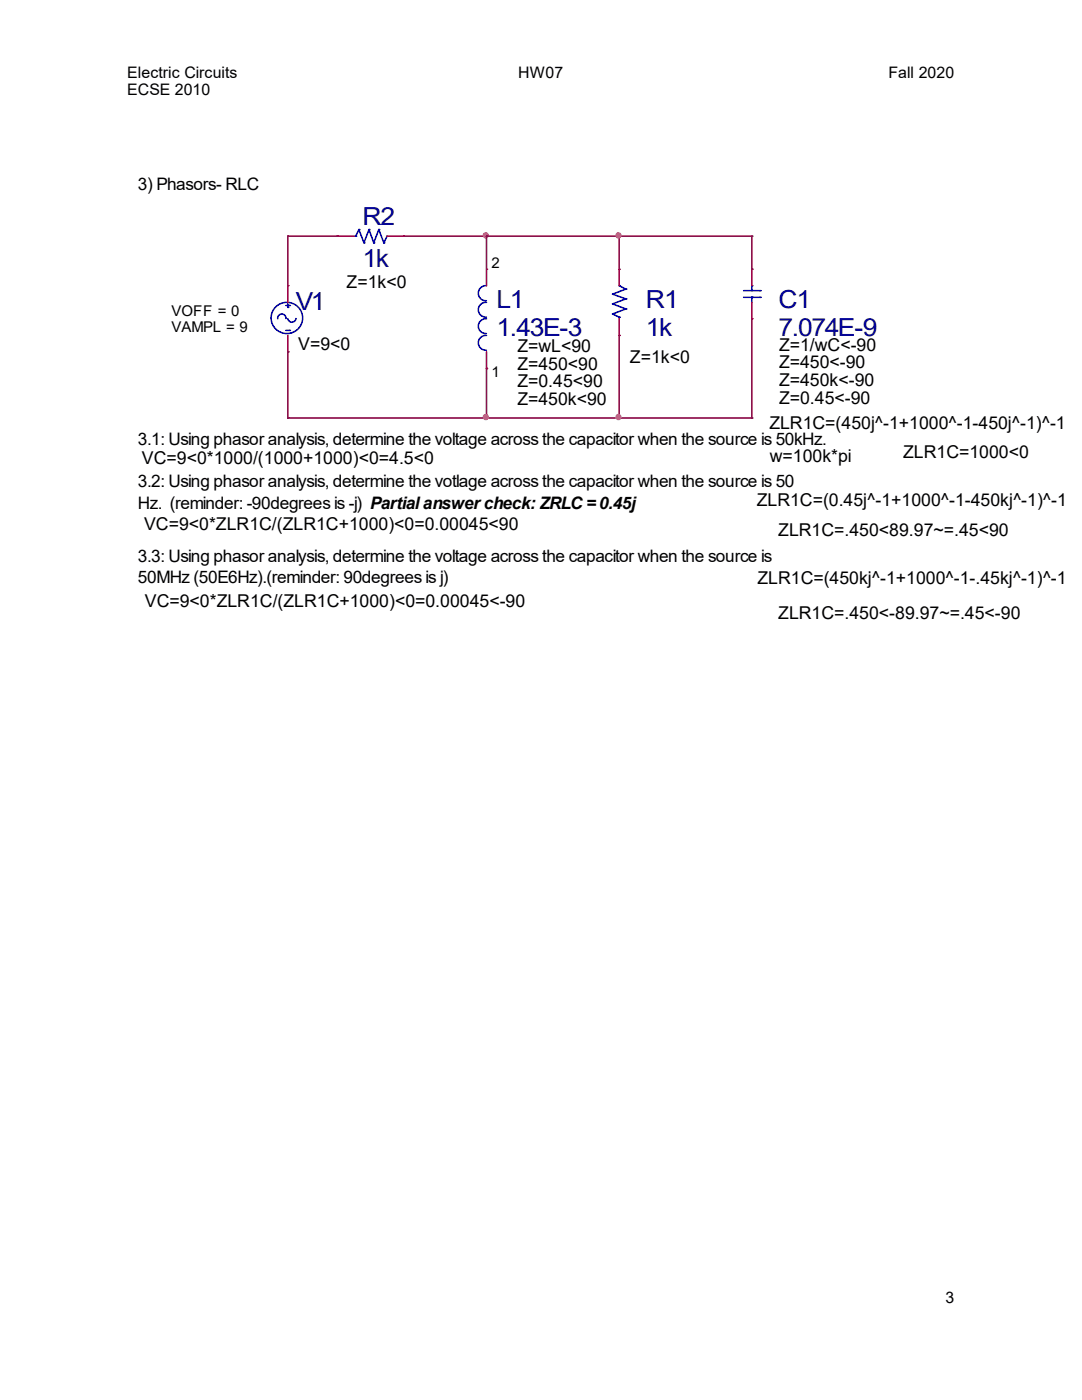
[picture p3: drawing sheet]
<svg xmlns="http://www.w3.org/2000/svg" width="216mm" height="279mm" viewBox="0 0 216 279" stroke-linecap="round" stroke-linejoin="round" font-family="sans-serif">
<path d="M122.2 62.7l1.4 .6" fill="none" stroke="#00f" stroke-width=".32"/>
<circle cx="122.2" cy="62.7" r=".16" fill="#00f"/>
<path d="M124.9 61.7l-2.7 1" fill="none" stroke="#00f" stroke-width=".32"/>
<circle cx="124.9" cy="61.7" r=".16" fill="#00f"/>
<path d="M122.2 60.7l2.7 1" fill="none" stroke="#00f" stroke-width=".32"/>
<circle cx="122.2" cy="60.7" r=".16" fill="#00f"/>
<path d="M124.9 59.7l-2.7 1" fill="none" stroke="#00f" stroke-width=".32"/>
<circle cx="124.9" cy="59.7" r=".16" fill="#00f"/>
<path d="M122.2 58.7l2.7 1" fill="none" stroke="#00f" stroke-width=".32"/>
<circle cx="122.2" cy="58.7" r=".16" fill="#00f"/>
<path d="M124.9 57.7l-2.7 1" fill="none" stroke="#00f" stroke-width=".32"/>
<circle cx="124.9" cy="57.7" r=".16" fill="#00f"/>
<path d="M123.6 57l1.3 .7" fill="none" stroke="#00f" stroke-width=".32"/>
<circle cx="123.6" cy="57" r=".16" fill="#00f"/>
<path d="M123.6 63.3v.3" fill="none" stroke="#00f" stroke-width=".32"/>
<circle cx="123.6" cy="63.3" r=".16" fill="#00f"/>
<path d="M123.6 53.7v3.3" fill="none" stroke="#f00" stroke-width=".32"/>
<circle cx="123.6" cy="53.7" r=".16" fill="#f00"/>
<path d="M123.6 63.6v3.3" fill="none" stroke="#f00" stroke-width=".32"/>
<circle cx="123.6" cy="66.9" r=".16" fill="#f00"/>
<path d="M148.4 59.3h3.3" fill="none" stroke="#00f" stroke-width=".32"/>
<circle cx="151.7" cy="59.3" r=".16" fill="#00f"/>
<path d="M148.4 58h3.3" fill="none" stroke="#00f" stroke-width=".32"/>
<circle cx="151.7" cy="58" r=".16" fill="#00f"/>
<path d="M150 57v1" fill="none" stroke="#00f" stroke-width=".32"/>
<circle cx="150" cy="57" r=".16" fill="#00f"/>
<path d="M150 59.3v1" fill="none" stroke="#00f" stroke-width=".32"/>
<circle cx="150" cy="59.3" r=".16" fill="#00f"/>
<path d="M150 60.3v3.3" fill="none" stroke="#f00" stroke-width=".32"/>
<circle cx="150" cy="63.6" r=".16" fill="#f00"/>
<path d="M150 53.7v3.3" fill="none" stroke="#f00" stroke-width=".32"/>
<circle cx="150" cy="53.7" r=".16" fill="#f00"/>
<path d="M97.1 57a1.5 1.5 0 0 0-1.7 1.5 1.5 1.5 0 0 0 1.7 1.5M97.1 63.6a1.48 1.48 0 0 0-1.7 1.5 1.48 1.48 0 0 0 1.7 1.5M97.1 60.3a1.48 1.48 0 0 0-1.7 1.5 1.48 1.48 0 0 0 1.7 1.5M97.1 66.9a1.48 1.48 0 0 0-1.7 1.5 1.48 1.48 0 0 0 1.7 1.5" fill="none" stroke="#00f" stroke-width=".32"/>
<path d="M97.1 70.2v3.3" fill="none" stroke="#f00" stroke-width=".32"/>
<circle cx="97.1" cy="73.5" r=".16" fill="#f00"/>
<path d="M97.1 53.7v3.3" fill="none" stroke="#f00" stroke-width=".32"/>
<circle cx="97.1" cy="53.7" r=".16" fill="#f00"/>
<path d="M71.6 45.8l-.6 1.3" fill="none" stroke="#00f" stroke-width=".32"/>
<circle cx="71.6" cy="45.8" r=".16" fill="#00f"/>
<path d="M71.6 45.8l1 2.7" fill="none" stroke="#00f" stroke-width=".32"/>
<circle cx="72.6" cy="48.5" r=".16" fill="#00f"/>
<path d="M73.6 45.8l-1 2.7" fill="none" stroke="#00f" stroke-width=".32"/>
<circle cx="73.6" cy="45.8" r=".16" fill="#00f"/>
<path d="M73.6 45.8l1 2.7" fill="none" stroke="#00f" stroke-width=".32"/>
<circle cx="74.6" cy="48.5" r=".16" fill="#00f"/>
<path d="M75.6 45.8l-1 2.7" fill="none" stroke="#00f" stroke-width=".32"/>
<circle cx="75.6" cy="45.8" r=".16" fill="#00f"/>
<path d="M75.6 45.8l1 2.7" fill="none" stroke="#00f" stroke-width=".32"/>
<circle cx="76.6" cy="48.5" r=".16" fill="#00f"/>
<path d="M77.2 47.1l-.6 1.4" fill="none" stroke="#00f" stroke-width=".32"/>
<circle cx="77.2" cy="47.1" r=".16" fill="#00f"/>
<path d="M70.6 47.1h.4" fill="none" stroke="#00f" stroke-width=".32"/>
<circle cx="71" cy="47.1" r=".16" fill="#00f"/>
<path d="M77.2 47.1h3.4" fill="none" stroke="#f00" stroke-width=".32"/>
<circle cx="80.6" cy="47.1" r=".16" fill="#f00"/>
<path d="M67.3 47.1h3.3" fill="none" stroke="#f00" stroke-width=".32"/>
<circle cx="67.3" cy="47.1" r=".16" fill="#f00"/>
<g fill="none" stroke="#00f" stroke-width=".32">
<path d="M57.1 63.6a.82 .82 0 0 0-.9-.9 .82 .82 0 0 0-.8 .9M57.1 65.9h.6M59.1 63.6a.82 .82 0 0 1-.8 .7 .82 .82 0 0 1-.9-.7"/>
<circle cx="57.3" cy="63.5" r="3.1"/>
</g>
<circle cx="57.7" cy="65.9" r=".16" fill="#00f"/>
<path d="M57.4 60.7v.6" fill="none" stroke="#00f" stroke-width=".32"/>
<circle cx="57.4" cy="61.3" r=".16" fill="#00f"/>
<path d="M57.1 61h.6" fill="none" stroke="#00f" stroke-width=".32"/>
<circle cx="57.7" cy="61" r=".16" fill="#00f"/>
<path d="M57.4 57v3.3" fill="none" stroke="#f00" stroke-width=".32"/>
<circle cx="57.4" cy="57" r=".16" fill="#f00"/>
<path d="M57.4 66.9v3.3" fill="none" stroke="#f00" stroke-width=".32"/>
<circle cx="57.4" cy="70.2" r=".16" fill="#f00"/>
<path d="M150 47.1v6.6" fill="none" stroke="#800040" stroke-width=".32"/>
<circle cx="150" cy="53.7" r=".16" fill="#800040"/>
<path d="M80.6 47.1h16.5" fill="none" stroke="#800040" stroke-width=".32"/>
<circle cx="97.1" cy="47.1" r=".16" fill="#800040"/>
<circle cx="96.9" cy="47" r=".49" fill="#f0f" stroke="#f0f" stroke-width=".32"/>
<path d="M57.4 47.1h9.9" fill="none" stroke="#800040" stroke-width=".32"/>
<circle cx="67.3" cy="47.1" r=".16" fill="#800040"/>
<path d="M57.4 47.1v9.9" fill="none" stroke="#800040" stroke-width=".32"/>
<circle cx="57.4" cy="47.1" r=".16" fill="#800040"/>
<path d="M97.1 73.5v9.9" fill="none" stroke="#800040" stroke-width=".32"/>
<circle cx="97.1" cy="83.4" r=".16" fill="#800040"/>
<path d="M57.4 70.2v13.2" fill="none" stroke="#800040" stroke-width=".32"/>
<circle cx="57.4" cy="70.2" r=".16" fill="#800040"/>
<path d="M123.6 83.4h26.4" fill="none" stroke="#800040" stroke-width=".32"/>
<circle cx="123.6" cy="83.4" r=".16" fill="#800040"/>
<path d="M150 63.6v19.8" fill="none" stroke="#800040" stroke-width=".32"/>
<circle cx="150" cy="83.4" r=".16" fill="#800040"/>
<path d="M97.1 47.1v6.6" fill="none" stroke="#800040" stroke-width=".32"/>
<circle cx="97.1" cy="47.1" r=".16" fill="#800040"/>
<path d="M57.4 83.4h39.7" fill="none" stroke="#800040" stroke-width=".32"/>
<circle cx="57.4" cy="83.4" r=".16" fill="#800040"/>
<path d="M123.6 47.1h26.4" fill="none" stroke="#800040" stroke-width=".32"/>
<circle cx="150" cy="47.1" r=".16" fill="#800040"/>
<path d="M123.6 47.1v6.6" fill="none" stroke="#800040" stroke-width=".32"/>
<circle cx="123.6" cy="47.1" r=".16" fill="#800040"/>
<path d="M97.1 47.1h26.5" fill="none" stroke="#800040" stroke-width=".32"/>
<circle cx="123.6" cy="47.1" r=".16" fill="#800040"/>
<circle cx="123.4" cy="47" r=".49" fill="#f0f" stroke="#f0f" stroke-width=".32"/>
<path d="M97.1 83.4h26.5" fill="none" stroke="#800040" stroke-width=".32"/>
<circle cx="97.1" cy="83.4" r=".16" fill="#800040"/>
<circle cx="96.9" cy="83.2" r=".49" fill="#f0f" stroke="#f0f" stroke-width=".32"/>
<path d="M123.6 66.9v16.5" fill="none" stroke="#800040" stroke-width=".32"/>
<circle cx="123.6" cy="83.4" r=".16" fill="#800040"/>
<circle cx="123.4" cy="83.2" r=".49" fill="#f0f" stroke="#f0f" stroke-width=".32"/>
<g font-size="5" fill="#000080">
<text x="72.3" y="45">R2</text>
<text x="72.3" y="53.2">1k</text>
<text x="59.1" y="61.8">V1</text>
<text x="99.1" y="61.5">L1</text>
<text x="128.9" y="61.5">R1</text>
<text x="155.3" y="61.5">C1</text>
<text x="99.1" y="67.1">1.43E-3</text>
<text x="128.9" y="67.1">1k</text>
<text x="155.3" y="67.1">7.074E-9</text>
</g>
<g font-size="3.5">
<text x="69.2" y="57.4">Z=1k&lt;0</text>
<text x="59.5" y="69.9">V=9&lt;0</text>
<text x="103.2" y="70.3">Z=wL&lt;90</text>
<text x="155.4" y="70">Z=1/wC&lt;-90</text>
<text x="103.2" y="73.8">Z=450&lt;90</text>
<text x="103.2" y="77.3">Z=0.45&lt;90</text>
<text x="125.7" y="72.4">Z=1k&lt;0</text>
<text x="155.4" y="73.5">Z=450&lt;-90</text>
<text x="155.4" y="77">Z=450k&lt;-90</text>
<text x="103.2" y="80.8">Z=450k&lt;90</text>
<text x="155.4" y="80.6">Z=0.45&lt;-90</text>
<text x="153.5" y="85.7">ZLR1C=(450j^-1+1000^-1-450j^-1)^-1</text>
<text x="28.3" y="92.5">VC=9&lt;0*1000/(1000+1000)&lt;0=4.5&lt;0</text>
<text x="153.6" y="92.3">w=100k*pi</text>
<text x="180.2" y="91.5">ZLR1C=1000&lt;0</text>
<text x="151" y="101">ZLR1C=(0.45j^-1+1000^-1-450kj^-1)^-1</text>
<text x="28.8" y="105.9">VC=9&lt;0*ZLR1C/(ZLR1C+1000)&lt;0=0.00045&lt;90</text>
<text x="155.3" y="106.9">ZLR1C=.450&lt;89.97~=.45&lt;90</text>
<text x="151.1" y="116.5">ZLR1C=(450kj^-1+1000^-1-.45kj^-1)^-1</text>
<text x="28.9" y="121.1">VC=9&lt;0*ZLR1C/(ZLR1C+1000)&lt;0=0.00045&lt;-90</text>
<text x="155.3" y="123.5">ZLR1C=.450&lt;-89.97~=.45&lt;-90</text>
</g>
<g font-size="3.4">
<text x="27.5" y="38">3) Phasors- RLC</text>
<text x="27.5" y="88.8">3.1: Using phasor analysis, determine the voltage across the capacitor when the source is 50kHz.</text>
<text x="27.5" y="97.3">3.2: Using phasor analysis, determine the votlage across the capacitor when the source is 50</text>
<text x="27.5" y="101.5">Hz. (reminder: -90degrees is -j) Partial answer check: ZRLC = 0.45j</text>
<text x="27.5" y="112.1">3.3: Using phasor analysis, determine the voltage across the capacitor when the source is</text>
<text x="27.5" y="116.3">50MHz (50E6Hz).(reminder: 90degrees is j)</text>
</g>
<g font-size="3.2">
<text x="25.4" y="15.5">Electric Circuits</text>
<text x="103.4" y="15.5">HW07</text>
<text x="177.3" y="15.5">Fall 2020</text>
<text x="25.4" y="19.1">ECSE 2010</text>
<text x="188.7" y="260">3</text>
</g>
<g font-size="3">
<text x="98.1" y="53.5">2</text>
<text x="34.2" y="63">VOFF = 0</text>
<text x="34.2" y="66.3">VAMPL = 9</text>
<text x="98.1" y="75.2">1</text>
</g>
</svg>
